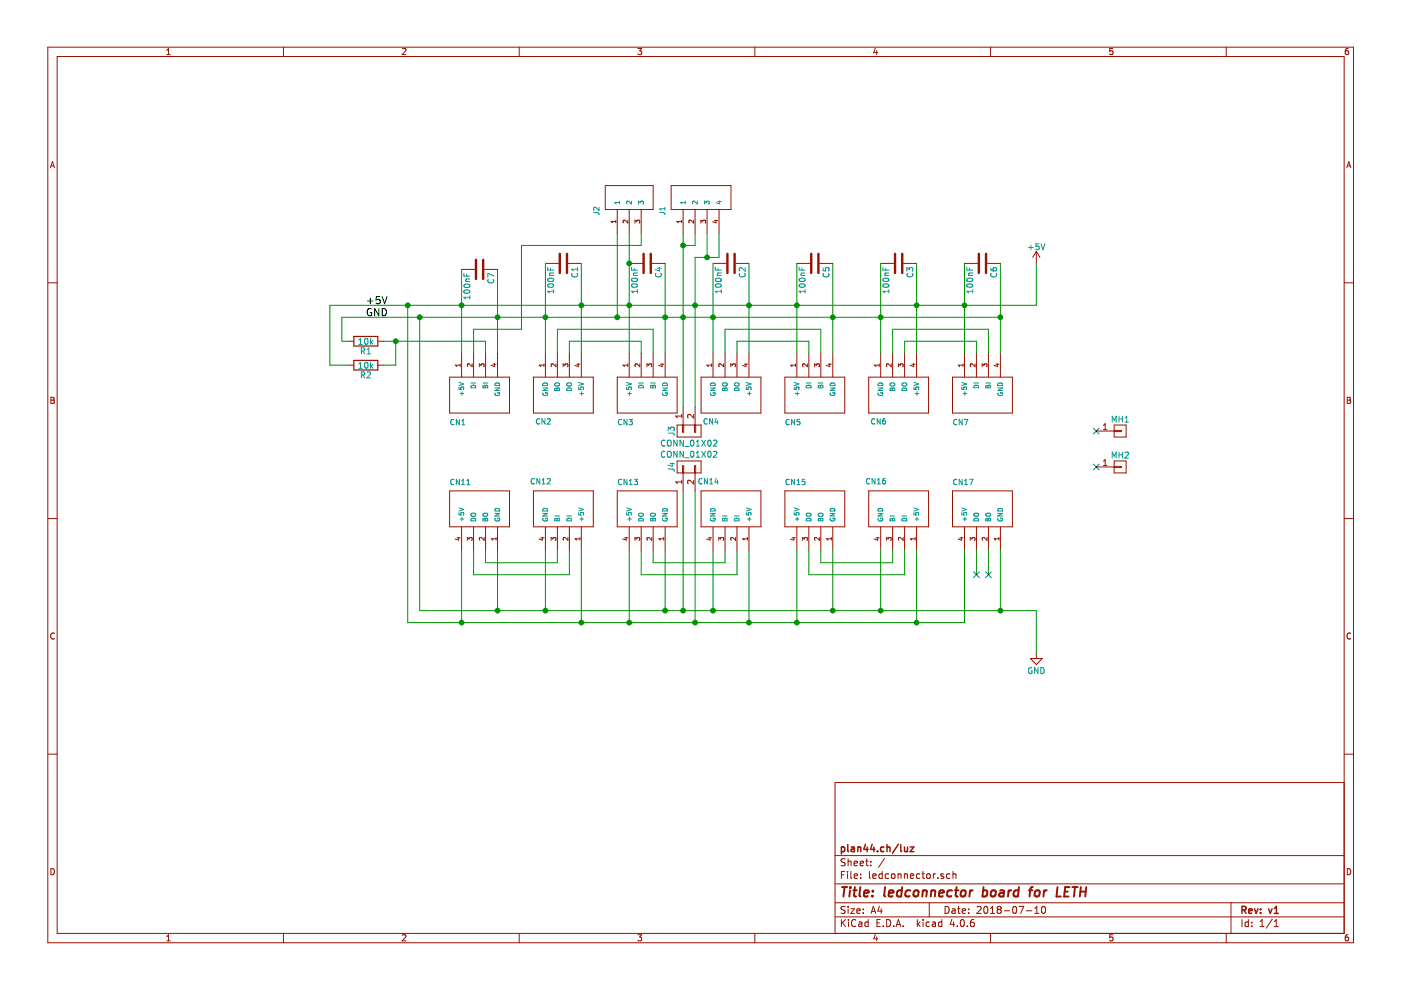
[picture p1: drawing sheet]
EESchema Schematic File Version 2
LIBS:power
LIBS:device
LIBS:transistors
LIBS:conn
LIBS:linear
LIBS:regul
LIBS:74xx
LIBS:cmos4000
LIBS:adc-dac
LIBS:memory
LIBS:xilinx
LIBS:microcontrollers
LIBS:dsp
LIBS:microchip
LIBS:analog_switches
LIBS:motorola
LIBS:texas
LIBS:intel
LIBS:audio
LIBS:interface
LIBS:digital-audio
LIBS:philips
LIBS:display
LIBS:cypress
LIBS:siliconi
LIBS:opto
LIBS:atmel
LIBS:contrib
LIBS:valves
LIBS:plan44
LIBS:ledconnector-cache
EELAYER 25 0
EELAYER END
$Descr A4 11693 8268
encoding utf-8
Sheet 1 1
Title "ledconnector board for LETH"
Date "2018-07-10"
Rev "v1"
Comp "plan44.ch/luz"
Comment1 ""
Comment2 ""
Comment3 ""
Comment4 ""
$EndDescr
$Comp
L WS2813-CONN-IN CN1
U 1 1
P 4150 2950
F 0 "CN1" V 4750 2550 45  0000 L BNN
F 1 "WS2813-CONN-IN" V 4150 2950 45  0001 L BNN
F 2 "plan44:WS2813-CONN" H 4180 3100 20  0001 C CNN
F 3 "" H 4150 2950 60  0001 C CNN
	1    4150 2950
	0    1    1    0   
$EndComp
$Comp
L WS2813-CONN-OUT CN2
U 1 1
P 4550 2950
F 0 "CN2" V 4000 2900 45  0000 L BNN
F 1 "WS2813-CONN-OUT" V 4550 2950 45  0001 L BNN
F 2 "plan44:WS2813-CONN" H 4580 3100 20  0001 C CNN
F 3 "" H 4550 2950 60  0001 C CNN
	1    4550 2950
	0    -1   -1   0   
$EndComp
$Comp
L WS2813-CONN-IN CN3
U 1 1
P 5550 2950
F 0 "CN3" V 6150 2550 45  0000 L BNN
F 1 "WS2813-CONN-IN" V 5550 2950 45  0001 L BNN
F 2 "plan44:WS2813-CONN" H 5580 3100 20  0001 C CNN
F 3 "" H 5550 2950 60  0001 C CNN
	1    5550 2950
	0    1    1    0   
$EndComp
$Comp
L WS2813-CONN-OUT CN4
U 1 1
P 5950 2950
F 0 "CN4" V 5400 2900 45  0000 L BNN
F 1 "WS2813-CONN-OUT" V 5950 2950 45  0001 L BNN
F 2 "plan44:WS2813-CONN" H 5980 3100 20  0001 C CNN
F 3 "" H 5950 2950 60  0001 C CNN
	1    5950 2950
	0    -1   -1   0   
$EndComp
$Comp
L WS2813-CONN-IN CN5
U 1 1
P 6950 2950
F 0 "CN5" V 7550 2550 45  0000 L BNN
F 1 "WS2813-CONN-IN" V 6950 2950 45  0001 L BNN
F 2 "plan44:WS2813-CONN" H 6980 3100 20  0001 C CNN
F 3 "" H 6950 2950 60  0001 C CNN
	1    6950 2950
	0    1    1    0   
$EndComp
$Comp
L WS2813-CONN-OUT CN6
U 1 1
P 7350 2950
F 0 "CN6" V 6800 2900 45  0000 L BNN
F 1 "WS2813-CONN-OUT" V 7350 2950 45  0001 L BNN
F 2 "plan44:WS2813-CONN" H 7380 3100 20  0001 C CNN
F 3 "" H 7350 2950 60  0001 C CNN
	1    7350 2950
	0    -1   -1   0   
$EndComp
$Comp
L WS2813-CONN-IN CN7
U 1 1
P 8350 2950
F 0 "CN7" V 8950 2550 45  0000 L BNN
F 1 "WS2813-CONN-IN" V 8350 2950 45  0001 L BNN
F 2 "plan44:WS2813-CONN" H 8380 3100 20  0001 C CNN
F 3 "" H 8350 2950 60  0001 C CNN
	1    8350 2950
	0    1    1    0   
$EndComp
$Comp
L +5V #PWR01
U 1 1
P 8650 2200
F 0 "#PWR01" H 8650 2050 50  0001 C CNN
F 1 "+5V" H 8650 2340 50  0000 C CNN
F 2 "" H 8650 2200 50  0000 C CNN
F 3 "" H 8650 2200 50  0000 C CNN
	1    8650 2200
	1    0    0    -1  
$EndComp
$Comp
L GND #PWR02
U 1 1
P 8650 5450
F 0 "#PWR02" H 8650 5200 50  0001 C CNN
F 1 "GND" H 8650 5300 50  0000 C CNN
F 2 "" H 8650 5450 50  0000 C CNN
F 3 "" H 8650 5450 50  0000 C CNN
	1    8650 5450
	1    0    0    -1  
$EndComp
$Comp
L C C1
U 1 1
P 4700 2200
F 0 "C1" H 4725 2300 50  0000 L CNN
F 1 "100nF" H 4725 2100 50  0000 L CNN
F 2 "Capacitors_SMD:C_1206_HandSoldering" H 4738 2050 50  0001 C CNN
F 3 "" H 4700 2200 50  0000 C CNN
	1    4700 2200
	0    1    1    0   
$EndComp
$Comp
L C C2
U 1 1
P 6100 2200
F 0 "C2" H 6125 2300 50  0000 L CNN
F 1 "100nF" H 6125 2100 50  0000 L CNN
F 2 "Capacitors_SMD:C_1206_HandSoldering" H 6138 2050 50  0001 C CNN
F 3 "" H 6100 2200 50  0000 C CNN
	1    6100 2200
	0    1    1    0   
$EndComp
$Comp
L C C3
U 1 1
P 7500 2200
F 0 "C3" H 7525 2300 50  0000 L CNN
F 1 "100nF" H 7525 2100 50  0000 L CNN
F 2 "Capacitors_SMD:C_1206_HandSoldering" H 7538 2050 50  0001 C CNN
F 3 "" H 7500 2200 50  0000 C CNN
	1    7500 2200
	0    1    1    0   
$EndComp
$Comp
L WS2813-CONN-OUT CN11
U 1 1
P 4150 4600
F 0 "CN11" V 3600 4200 45  0000 L BNN
F 1 "WS2813-CONN-OUT" V 4150 4600 45  0001 L BNN
F 2 "plan44:WS2813-CONN" H 4180 4750 20  0001 C CNN
F 3 "" H 4150 4600 60  0001 C CNN
	1    4150 4600
	0    1    1    0   
$EndComp
$Comp
L WS2813-CONN-IN CN12
U 1 1
P 4550 4600
F 0 "CN12" V 5150 4550 45  0000 L BNN
F 1 "WS2813-CONN-IN" V 4550 4600 45  0001 L BNN
F 2 "plan44:WS2813-CONN" H 4580 4750 20  0001 C CNN
F 3 "" H 4550 4600 60  0001 C CNN
	1    4550 4600
	0    -1   -1   0   
$EndComp
$Comp
L WS2813-CONN-OUT CN13
U 1 1
P 5550 4600
F 0 "CN13" V 5000 4200 45  0000 L BNN
F 1 "WS2813-CONN-OUT" V 5550 4600 45  0001 L BNN
F 2 "plan44:WS2813-CONN" H 5580 4750 20  0001 C CNN
F 3 "" H 5550 4600 60  0001 C CNN
	1    5550 4600
	0    1    1    0   
$EndComp
$Comp
L WS2813-CONN-IN CN14
U 1 1
P 5950 4600
F 0 "CN14" V 6550 4550 45  0000 L BNN
F 1 "WS2813-CONN-IN" V 5950 4600 45  0001 L BNN
F 2 "plan44:WS2813-CONN" H 5980 4750 20  0001 C CNN
F 3 "" H 5950 4600 60  0001 C CNN
	1    5950 4600
	0    -1   -1   0   
$EndComp
$Comp
L WS2813-CONN-OUT CN15
U 1 1
P 6950 4600
F 0 "CN15" V 6400 4200 45  0000 L BNN
F 1 "WS2813-CONN-OUT" V 6950 4600 45  0001 L BNN
F 2 "plan44:WS2813-CONN" H 6980 4750 20  0001 C CNN
F 3 "" H 6950 4600 60  0001 C CNN
	1    6950 4600
	0    1    1    0   
$EndComp
$Comp
L WS2813-CONN-IN CN16
U 1 1
P 7350 4600
F 0 "CN16" V 7950 4550 45  0000 L BNN
F 1 "WS2813-CONN-IN" V 7350 4600 45  0001 L BNN
F 2 "plan44:WS2813-CONN" H 7380 4750 20  0001 C CNN
F 3 "" H 7350 4600 60  0001 C CNN
	1    7350 4600
	0    -1   -1   0   
$EndComp
$Comp
L WS2813-CONN-OUT CN17
U 1 1
P 8350 4600
F 0 "CN17" V 7800 4200 45  0000 L BNN
F 1 "WS2813-CONN-OUT" V 8350 4600 45  0001 L BNN
F 2 "plan44:WS2813-CONN" H 8380 4750 20  0001 C CNN
F 3 "" H 8350 4600 60  0001 C CNN
	1    8350 4600
	0    1    1    0   
$EndComp
Text Label 3050 2650 0    60   ~ 0
GND
Text Label 3050 2550 0    60   ~ 0
+5V
Wire Wire Line
	8050 2200 8050 2950
Connection ~ 8050 2550
Wire Wire Line
	7650 2200 7650 2950
Connection ~ 7650 2550
Wire Wire Line
	6650 2200 6650 2950
Connection ~ 6650 2550
Wire Wire Line
	6250 2200 6250 2950
Connection ~ 6250 2550
Connection ~ 5250 2550
Wire Wire Line
	4850 2200 4850 2950
Connection ~ 4850 2550
Wire Wire Line
	4150 2250 4150 2950
Wire Wire Line
	8350 2200 8350 2950
Wire Wire Line
	7350 2200 7350 2950
Connection ~ 7350 2650
Wire Wire Line
	6950 2200 6950 2950
Connection ~ 6950 2650
Wire Wire Line
	5950 2200 5950 2950
Connection ~ 5950 2650
Wire Wire Line
	5550 2200 5550 2950
Connection ~ 5550 2650
Wire Wire Line
	4550 2200 4550 2950
Connection ~ 4550 2650
Wire Wire Line
	4650 2950 4650 2750
Wire Wire Line
	4650 2750 5450 2750
Wire Wire Line
	5450 2750 5450 2950
Wire Wire Line
	4750 2950 4750 2850
Wire Wire Line
	4750 2850 5350 2850
Wire Wire Line
	5350 2850 5350 2950
Wire Wire Line
	6050 2950 6050 2750
Wire Wire Line
	6050 2750 6850 2750
Wire Wire Line
	6850 2750 6850 2950
Wire Wire Line
	6150 2950 6150 2850
Wire Wire Line
	6150 2850 6750 2850
Wire Wire Line
	6750 2850 6750 2950
Wire Wire Line
	7450 2950 7450 2750
Wire Wire Line
	7450 2750 8250 2750
Wire Wire Line
	8250 2750 8250 2950
Wire Wire Line
	7550 2950 7550 2850
Wire Wire Line
	7550 2850 8150 2850
Wire Wire Line
	8150 2850 8150 2950
Wire Wire Line
	3850 4600 3850 5200
Wire Wire Line
	4150 4600 4150 5100
Wire Wire Line
	4550 5100 4550 4600
Connection ~ 4550 5100
Wire Wire Line
	5550 5100 5550 4600
Connection ~ 5550 5100
Wire Wire Line
	5950 5100 5950 4600
Connection ~ 5950 5100
Wire Wire Line
	6950 5100 6950 4600
Connection ~ 6950 5100
Wire Wire Line
	7350 5100 7350 4600
Connection ~ 7350 5100
Wire Wire Line
	8650 5100 8650 5450
Wire Wire Line
	8050 5200 8050 4600
Wire Wire Line
	7650 5200 7650 4600
Connection ~ 7650 5200
Wire Wire Line
	6650 5200 6650 4600
Connection ~ 6650 5200
Wire Wire Line
	6250 5200 6250 4600
Connection ~ 6250 5200
Wire Wire Line
	5250 5200 5250 4600
Connection ~ 5250 5200
Wire Wire Line
	4850 5200 4850 4600
Connection ~ 4850 5200
Wire Wire Line
	3400 2550 3400 5200
Connection ~ 3850 5200
Wire Wire Line
	4050 4600 4050 4700
Wire Wire Line
	4050 4700 4650 4700
Wire Wire Line
	4650 4700 4650 4600
Wire Wire Line
	3950 4600 3950 4800
Wire Wire Line
	3950 4800 4750 4800
Wire Wire Line
	4750 4800 4750 4600
Wire Wire Line
	5350 4600 5350 4800
Wire Wire Line
	5350 4800 6150 4800
Wire Wire Line
	6150 4800 6150 4600
Wire Wire Line
	5450 4600 5450 4700
Wire Wire Line
	5450 4700 6050 4700
Wire Wire Line
	6050 4700 6050 4600
Wire Wire Line
	6750 4600 6750 4800
Wire Wire Line
	6750 4800 7550 4800
Wire Wire Line
	7550 4800 7550 4600
Wire Wire Line
	6850 4600 6850 4700
Wire Wire Line
	6850 4700 7450 4700
Wire Wire Line
	7450 4700 7450 4600
Wire Wire Line
	8150 4600 8150 4800
Wire Wire Line
	8250 4600 8250 4800
Connection ~ 3400 2550
Connection ~ 4150 2650
Wire Wire Line
	2850 2650 8350 2650
Wire Wire Line
	2750 2550 8650 2550
Wire Wire Line
	8650 2550 8650 2200
Wire Wire Line
	3400 5200 8050 5200
Wire Wire Line
	3500 5100 8650 5100
$Comp
L STELVIO-3P-508 J2
U 1 1
P 5150 1650
F 0 "J2" H 5000 1800 45  0000 L BNN
F 1 "STELVIO-3P-508" H 5150 1650 45  0001 L BNN
F 2 "plan44:STELVIO-3P-508-S" H 5180 1800 20  0001 C CNN
F 3 "" H 5150 1650 60  0001 C CNN
F 4 "distrelec.ch" H 5150 1650 60  0001 C CNN "Field4"
F 5 "300-43-015" H 5150 1650 60  0001 C CNN "Field5"
	1    5150 1650
	0    -1   -1   0   
$EndComp
Wire Wire Line
	4050 2850 4050 2950
Wire Wire Line
	3200 2850 4050 2850
$Comp
L R R1
U 1 1
P 3050 2850
F 0 "R1" V 3130 2850 50  0000 C CNN
F 1 "10k" V 3050 2850 50  0000 C CNN
F 2 "Resistors_SMD:R_1206_HandSoldering" V 2980 2850 50  0001 C CNN
F 3 "" H 3050 2850 50  0001 C CNN
	1    3050 2850
	0    1    1    0   
$EndComp
$Comp
L R R2
U 1 1
P 3050 3050
F 0 "R2" V 3130 3050 50  0000 C CNN
F 1 "10k" V 3050 3050 50  0000 C CNN
F 2 "Resistors_SMD:R_1206_HandSoldering" V 2980 3050 50  0001 C CNN
F 3 "" H 3050 3050 50  0001 C CNN
	1    3050 3050
	0    1    1    0   
$EndComp
Wire Wire Line
	3200 3050 3300 3050
Wire Wire Line
	3300 3050 3300 2850
Connection ~ 3300 2850
Connection ~ 5800 2550
Wire Wire Line
	5700 1950 5700 3400
Connection ~ 5700 2650
Wire Wire Line
	5350 1950 5350 2050
Wire Wire Line
	5350 2050 4350 2050
Wire Wire Line
	5150 1950 5150 2650
Connection ~ 5150 2650
Wire Wire Line
	2850 2650 2850 2850
Wire Wire Line
	2850 2850 2900 2850
Wire Wire Line
	2750 2550 2750 3050
Wire Wire Line
	2750 3050 2900 3050
NoConn ~ 8150 4800
NoConn ~ 8250 4800
$Comp
L C C4
U 1 1
P 5400 2200
F 0 "C4" H 5425 2300 50  0000 L CNN
F 1 "100nF" H 5425 2100 50  0000 L CNN
F 2 "Capacitors_SMD:C_1206_HandSoldering" H 5438 2050 50  0001 C CNN
F 3 "" H 5400 2200 50  0000 C CNN
	1    5400 2200
	0    1    1    0   
$EndComp
$Comp
L C C5
U 1 1
P 6800 2200
F 0 "C5" H 6825 2300 50  0000 L CNN
F 1 "100nF" H 6825 2100 50  0000 L CNN
F 2 "Capacitors_SMD:C_1206_HandSoldering" H 6838 2050 50  0001 C CNN
F 3 "" H 6800 2200 50  0000 C CNN
	1    6800 2200
	0    1    1    0   
$EndComp
$Comp
L C C6
U 1 1
P 8200 2200
F 0 "C6" H 8225 2300 50  0000 L CNN
F 1 "100nF" H 8225 2100 50  0000 L CNN
F 2 "Capacitors_SMD:C_1206_HandSoldering" H 8238 2050 50  0001 C CNN
F 3 "" H 8200 2200 50  0000 C CNN
	1    8200 2200
	0    1    1    0   
$EndComp
Connection ~ 8350 2650
$Comp
L C C7
U 1 1
P 4000 2250
F 0 "C7" H 4025 2350 50  0000 L CNN
F 1 "100nF" H 4025 2150 50  0000 L CNN
F 2 "Capacitors_SMD:C_1206_HandSoldering" H 4038 2100 50  0001 C CNN
F 3 "" H 4000 2250 50  0000 C CNN
	1    4000 2250
	0    1    1    0   
$EndComp
Wire Wire Line
	4350 2050 4350 2750
Wire Wire Line
	4350 2750 3950 2750
Wire Wire Line
	3950 2750 3950 2950
$Comp
L CONN_01X02 J4
U 1 1
P 5750 3900
F 0 "J4" H 5750 4050 50  0000 C CNN
F 1 "CONN_01X02" V 5850 3900 50  0000 C CNN
F 2 "plan44:LETH-PowerPad" H 5750 3900 50  0001 C CNN
F 3 "" H 5750 3900 50  0001 C CNN
	1    5750 3900
	0    -1   -1   0   
$EndComp
$Comp
L CONN_01X02 J3
U 1 1
P 5750 3600
F 0 "J3" H 5750 3750 50  0000 C CNN
F 1 "CONN_01X02" V 5850 3600 50  0000 C CNN
F 2 "plan44:LETH-PowerPad" H 5750 3600 50  0001 C CNN
F 3 "" H 5750 3600 50  0001 C CNN
	1    5750 3600
	0    -1   1    0   
$EndComp
Wire Wire Line
	5700 4100 5700 5100
Connection ~ 5700 5100
Wire Wire Line
	3500 5100 3500 2650
Connection ~ 3500 2650
Connection ~ 4150 5100
Wire Wire Line
	5800 4100 5800 5200
Connection ~ 5800 5200
Wire Wire Line
	8350 4600 8350 5100
Connection ~ 8350 5100
Wire Wire Line
	5250 1950 5250 2950
Connection ~ 5250 2200
$Comp
L STELVIO-4P-508 J1
U 1 1
P 5700 1650
F 0 "J1" H 5550 1800 45  0000 L BNN
F 1 "STELVIO-4P-508" H 5700 1650 45  0001 L BNN
F 2 "plan44:STELVIO-4P-508-S" H 5730 1800 20  0001 C CNN
F 3 "" H 5700 1650 60  0001 C CNN
F 4 "distrelec.ch" H 5700 1650 60  0001 C CNN "Field4"
F 5 "300-43-016" H 5700 1650 60  0001 C CNN "Field5"
	1    5700 1650
	0    -1   -1   0   
$EndComp
Wire Wire Line
	5700 2050 5800 2050
Wire Wire Line
	5800 2050 5800 1950
Connection ~ 5700 2050
Wire Wire Line
	5800 2150 5800 3400
Wire Wire Line
	5800 2150 6000 2150
Wire Wire Line
	6000 2150 6000 1950
Wire Wire Line
	5900 1950 5900 2150
Connection ~ 5900 2150
Wire Wire Line
	3850 2250 3850 2950
Connection ~ 3850 2550
$Comp
L CONN_01X01 MH1
U 1 1
P 9350 3600
F 0 "MH1" H 9350 3700 50  0000 C CNN
F 1 "CONN_01X01" V 9450 3600 50  0001 C CNN
F 2 "Mounting_Holes:MountingHole_3.2mm_M3_DIN965_Pad" H 9350 3600 50  0001 C CNN
F 3 "" H 9350 3600 50  0000 C CNN
	1    9350 3600
	1    0    0    -1  
$EndComp
$Comp
L CONN_01X01 MH2
U 1 1
P 9350 3900
F 0 "MH2" H 9350 4000 50  0000 C CNN
F 1 "CONN_01X01" V 9450 3900 50  0001 C CNN
F 2 "Mounting_Holes:MountingHole_3.2mm_M3_DIN965_Pad" H 9350 3900 50  0001 C CNN
F 3 "" H 9350 3900 50  0000 C CNN
	1    9350 3900
	1    0    0    -1  
$EndComp
NoConn ~ 9150 3600
NoConn ~ 9150 3900
$EndSCHEMATC
